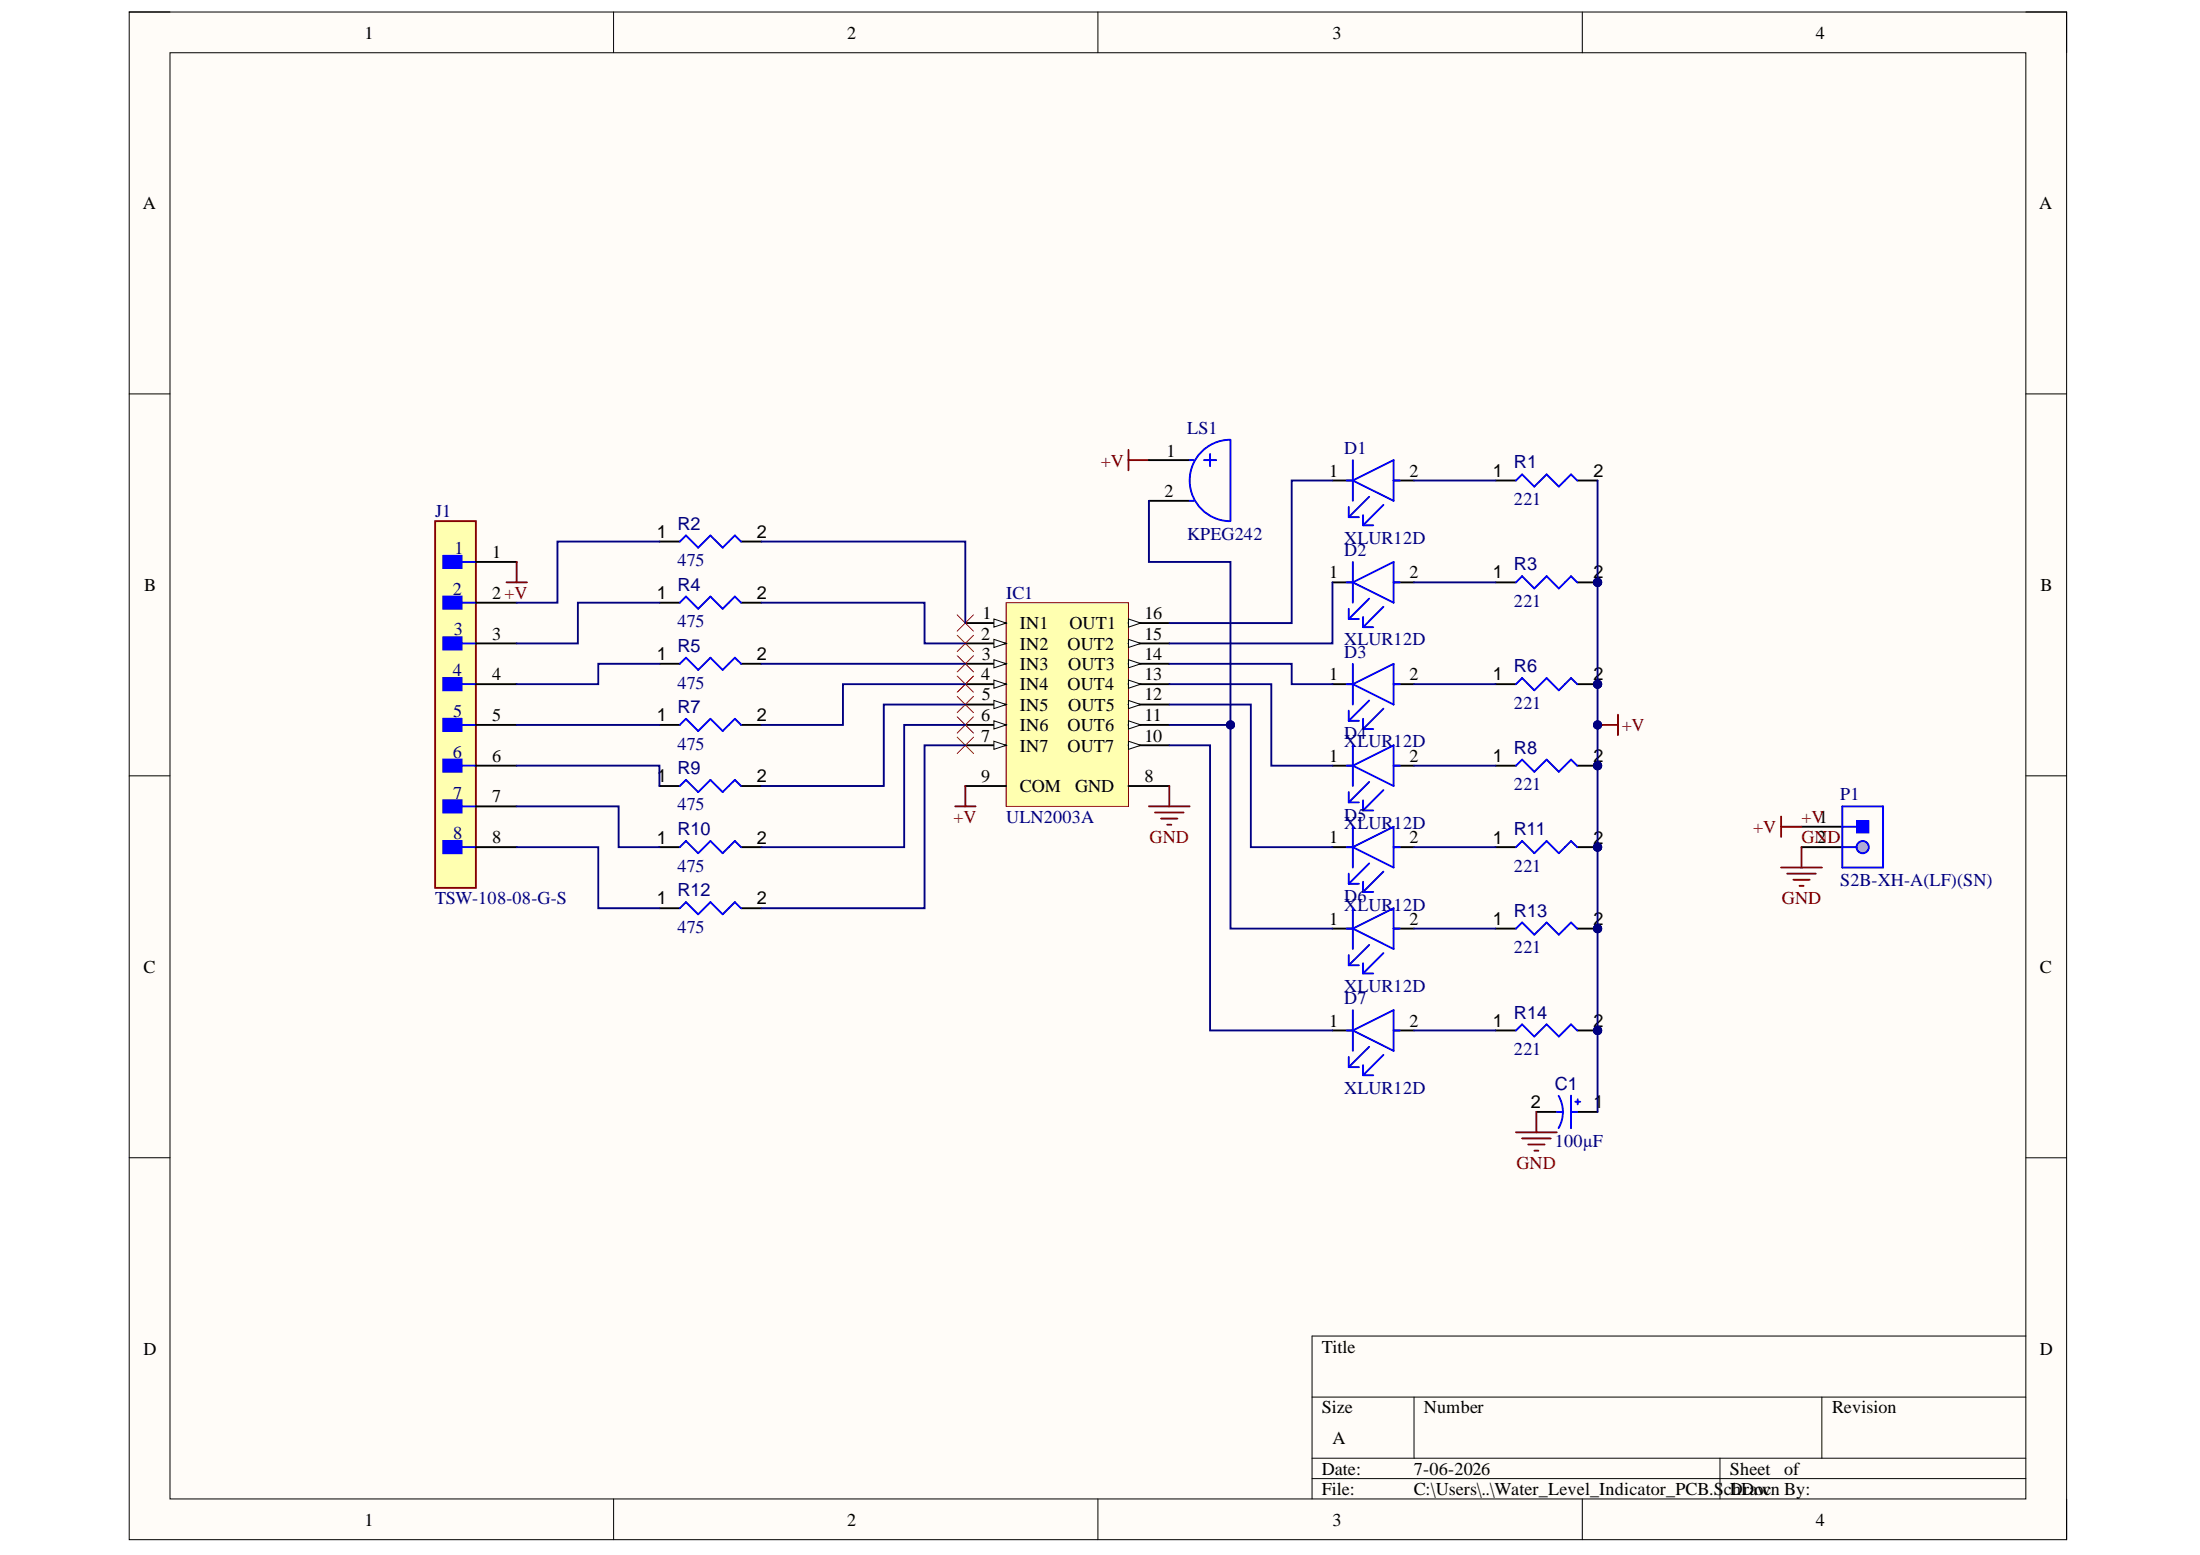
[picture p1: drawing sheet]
# Altium project Water_Level_Indicator_PCB.PrjPcb
1 sheet, 26 parts. Net scope: global (net labels, ports and power ports of the same name join across sheets).

## Sheet Water_Level_Indicator_PCB.SchDoc
size A; SheetNumber: 1; SheetTotal: 1

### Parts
C1  value 100µF  [CAPPR65-350-1150X800X1250]  (hidden comment: ECA1HM101)
D1  XLUR12D  [FP-XLUR12D-MFG]
D2  XLUR12D  [FP-XLUR12D-MFG]
D3  XLUR12D  [FP-XLUR12D-MFG]
D4  XLUR12D  [FP-XLUR12D-MFG]
D5  XLUR12D  [FP-XLUR12D-MFG]
D6  XLUR12D  [FP-XLUR12D-MFG]
D7  XLUR12D  [FP-XLUR12D-MFG]
IC1  ULN2003A  [STM-DIP-16L]
J1  TSW-108-08-G-S  [FP-TSW-108-08-G-S-MFG]
LS1  KPEG242  [KINGS-KPEG242-2]
P1  S2B-XH-A(LF)(SN)  [JST-S2B-XH-A(LF)(SN)_V]
R1  value 221  [RESA60-630X240]  (hidden comment: MFR-25FBF52-221R)
R2  value 475  [RESA60-630X240]  (hidden comment: MFR-25FBF52-475R)
R3  value 221  [RESA60-630X240]  (hidden comment: MFR-25FBF52-221R)
R4  value 475  [RESA60-630X240]  (hidden comment: MFR-25FBF52-475R)
R5  value 475  [RESA60-630X240]  (hidden comment: MFR-25FBF52-475R)
R6  value 221  [RESA60-630X240]  (hidden comment: MFR-25FBF52-221R)
R7  value 475  [RESA60-630X240]  (hidden comment: MFR-25FBF52-475R)
R8  value 221  [RESA60-630X240]  (hidden comment: MFR-25FBF52-221R)
R9  value 475  [RESA60-630X240]  (hidden comment: MFR-25FBF52-475R)
R10  value 475  [RESA60-630X240]  (hidden comment: MFR-25FBF52-475R)
R11  value 221  [RESA60-630X240]  (hidden comment: MFR-25FBF52-221R)
R12  value 475  [RESA60-630X240]  (hidden comment: MFR-25FBF52-475R)
R13  value 221  [RESA60-630X240]  (hidden comment: MFR-25FBF52-221R)
R14  value 221  [RESA60-630X240]  (hidden comment: MFR-25FBF52-221R)

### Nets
+V: C1.1 IC1.9(COM) J1.1 LS1.1 P1.1 R1.2 R3.2 R6.2 R8.2 R11.2 R13.2 R14.2
GND: C1.2 IC1.8(GND) P1.2
NetD1_1: D1.1(C) IC1.16(OUT1)
NetD1_2: D1.2(A) R1.1
NetD2_1: D2.1(C) IC1.15(OUT2)
NetD2_2: D2.2(A) R3.1
NetD3_1: D3.1(C) IC1.14(OUT3)
NetD3_2: D3.2(A) R6.1
NetD4_1: D4.1(C) IC1.13(OUT4)
NetD4_2: D4.2(A) R8.1
NetD5_1: D5.1(C) IC1.12(OUT5)
NetD5_2: D5.2(A) R11.1
NetD6_1: D6.1(C) IC1.11(OUT6) LS1.2
NetD6_2: D6.2(A) R13.1
NetD7_1: D7.1(C) IC1.10(OUT7)
NetD7_2: D7.2(A) R14.1
NetIC1_1: IC1.1(IN1) R2.2
NetIC1_2: IC1.2(IN2) R4.2
NetIC1_3: IC1.3(IN3) R5.2
NetIC1_4: IC1.4(IN4) R7.2
NetIC1_5: IC1.5(IN5) R9.2
NetIC1_6: IC1.6(IN6) R10.2
NetIC1_7: IC1.7(IN7) R12.2
NetJ1_2: J1.2 R2.1
NetJ1_3: J1.3 R4.1
NetJ1_4: J1.4 R5.1
NetJ1_5: J1.5 R7.1
NetJ1_6: J1.6 R9.1
NetJ1_7: J1.7 R10.1
NetJ1_8: J1.8 R12.1
